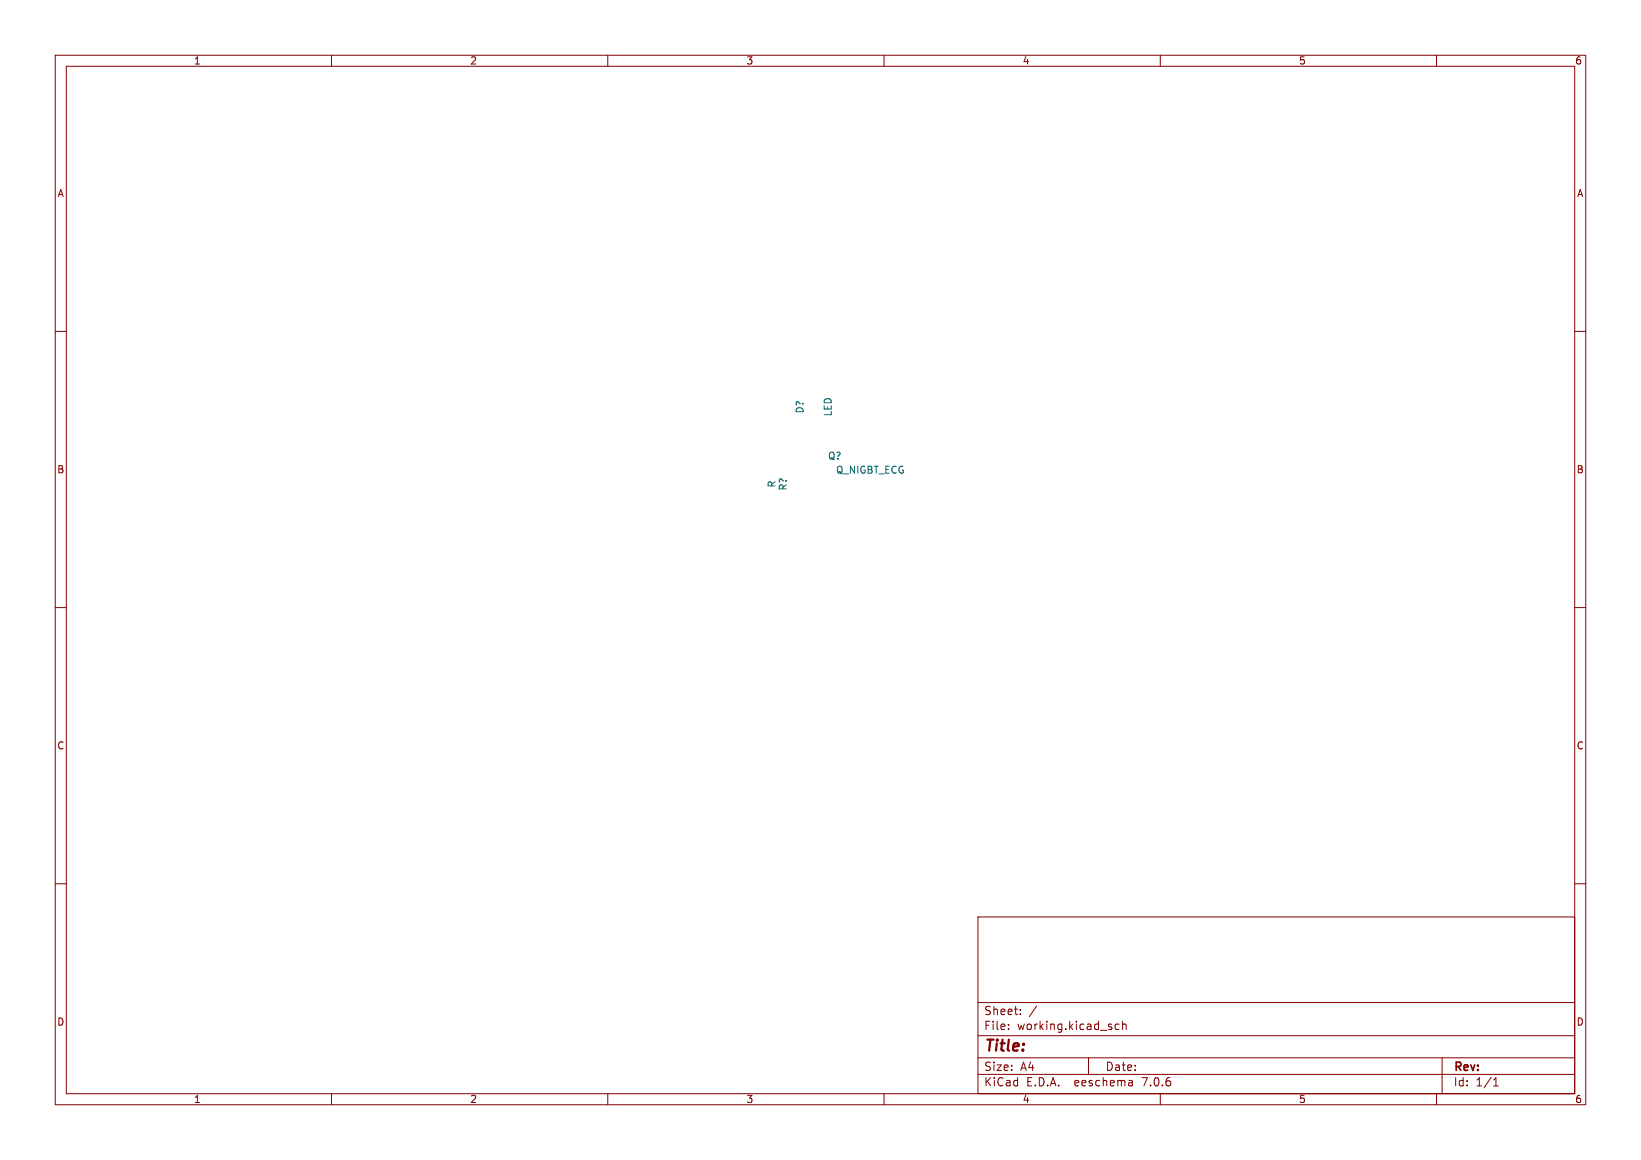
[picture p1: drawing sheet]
<svg xmlns="http://www.w3.org/2000/svg" width="297mm" height="210mm" viewBox="0 0 297 210" stroke-linecap="round" stroke-linejoin="round" font-family="sans-serif">
<g fill="none" stroke="#840000" stroke-width=".18">
<path d="M10 10h277v190h-277zM12 12h273v186h-273zM60 10v2M110 10v2M160 10v2M210 10v2M260 10v2M10 60h2M285 60h2M10 110h2M285 110h2M10 160h2"/>
<path d="M285 160h2M177 166h108v32h-108zM60 198v2M110 198v2M160 198v2M177 194.5h108M177 191.5h108M177 187.5h108M177 181.5h108M182.5 186.3v.1M182.5 185.5v.1M184.7 183.6v.1"/>
<path d="M184.7 182.8v.1M187.6 182.1l-1.3 2M197 191.5v3M202.5 185.5l-.4-.1-.3 .3v.4l.2 .2h.5M203.2 185.5l.2-.1 .3 .1 .1 .9M203.2 184.9v1.5M204.9 195.7l.1 .9M205 196.5l-.2 .1M205 196h-.2M210 198v2M260 198v2M261 191.5v6.5"/>
<path d="M270.3 196.6h.9M270.3 195.5l.4-.4v1.5"/>
</g>
<text font-size="2.8" fill="#840000" x="178" y="190.9">Title:</text>
<g font-size="2.1" fill="#840000">
<text x="178" y="184">Sheet:</text>
<text x="178" y="186.7">File:</text>
<text x="184.1" y="186.7">working.kicad_sch</text>
<text x="178" y="196.9">KiCad</text>
<text x="178" y="194.1">Size:</text>
<text x="184.7" y="194.1">A4</text>
<text x="185.7" y="196.9">E.D.A.</text>
<text x="194.6" y="196.9">eeschema</text>
<text x="200" y="194.1">Date:</text>
<text x="207" y="196.9">7.0.6</text>
<text x="263" y="194.3">Rev:</text>
<text x="263" y="196.9">Id:</text>
<text x="267.1" y="196.9">1/1</text>
</g>
<g font-size="1.8" fill="#840000">
<text x="35" y="11.9">1</text>
<text x="85" y="11.9">2</text>
<text x="135" y="11.9">3</text>
<text x="185" y="11.9">4</text>
<text x="235" y="11.9">5</text>
<text x="285" y="11.9">6</text>
<text x="10.3" y="35.9">A</text>
<text x="285.3" y="35.9">A</text>
<text x="10.3" y="85.9">B</text>
<text x="285.3" y="85.9">B</text>
<text x="10.3" y="135.9">C</text>
<text x="285.3" y="135.9">C</text>
<text x="10.3" y="185.9">D</text>
<text x="285.3" y="185.9">D</text>
<text x="35" y="199.9">1</text>
<text x="85" y="199.9">2</text>
<text x="135" y="199.9">3</text>
<text x="185" y="199.9">4</text>
<text x="235" y="199.9">5</text>
<text x="285" y="199.9">6</text>
</g>
<g font-size="1.8" fill="#006464">
<text x="145.6" y="74.9" transform="rotate(-90 145.6 74.9)">D?</text>
<text x="150.7" y="75.5" transform="rotate(-90 150.7 75.5)">LED</text>
<text x="149.8" y="83.4">Q?</text>
<text x="140.6" y="88.4" transform="rotate(-90 140.6 88.4)">R</text>
<text x="142.6" y="88.9" transform="rotate(-90 142.6 88.9)">R?</text>
<text x="151.2" y="86">Q_NIGBT_ECG</text>
</g>
</svg>
